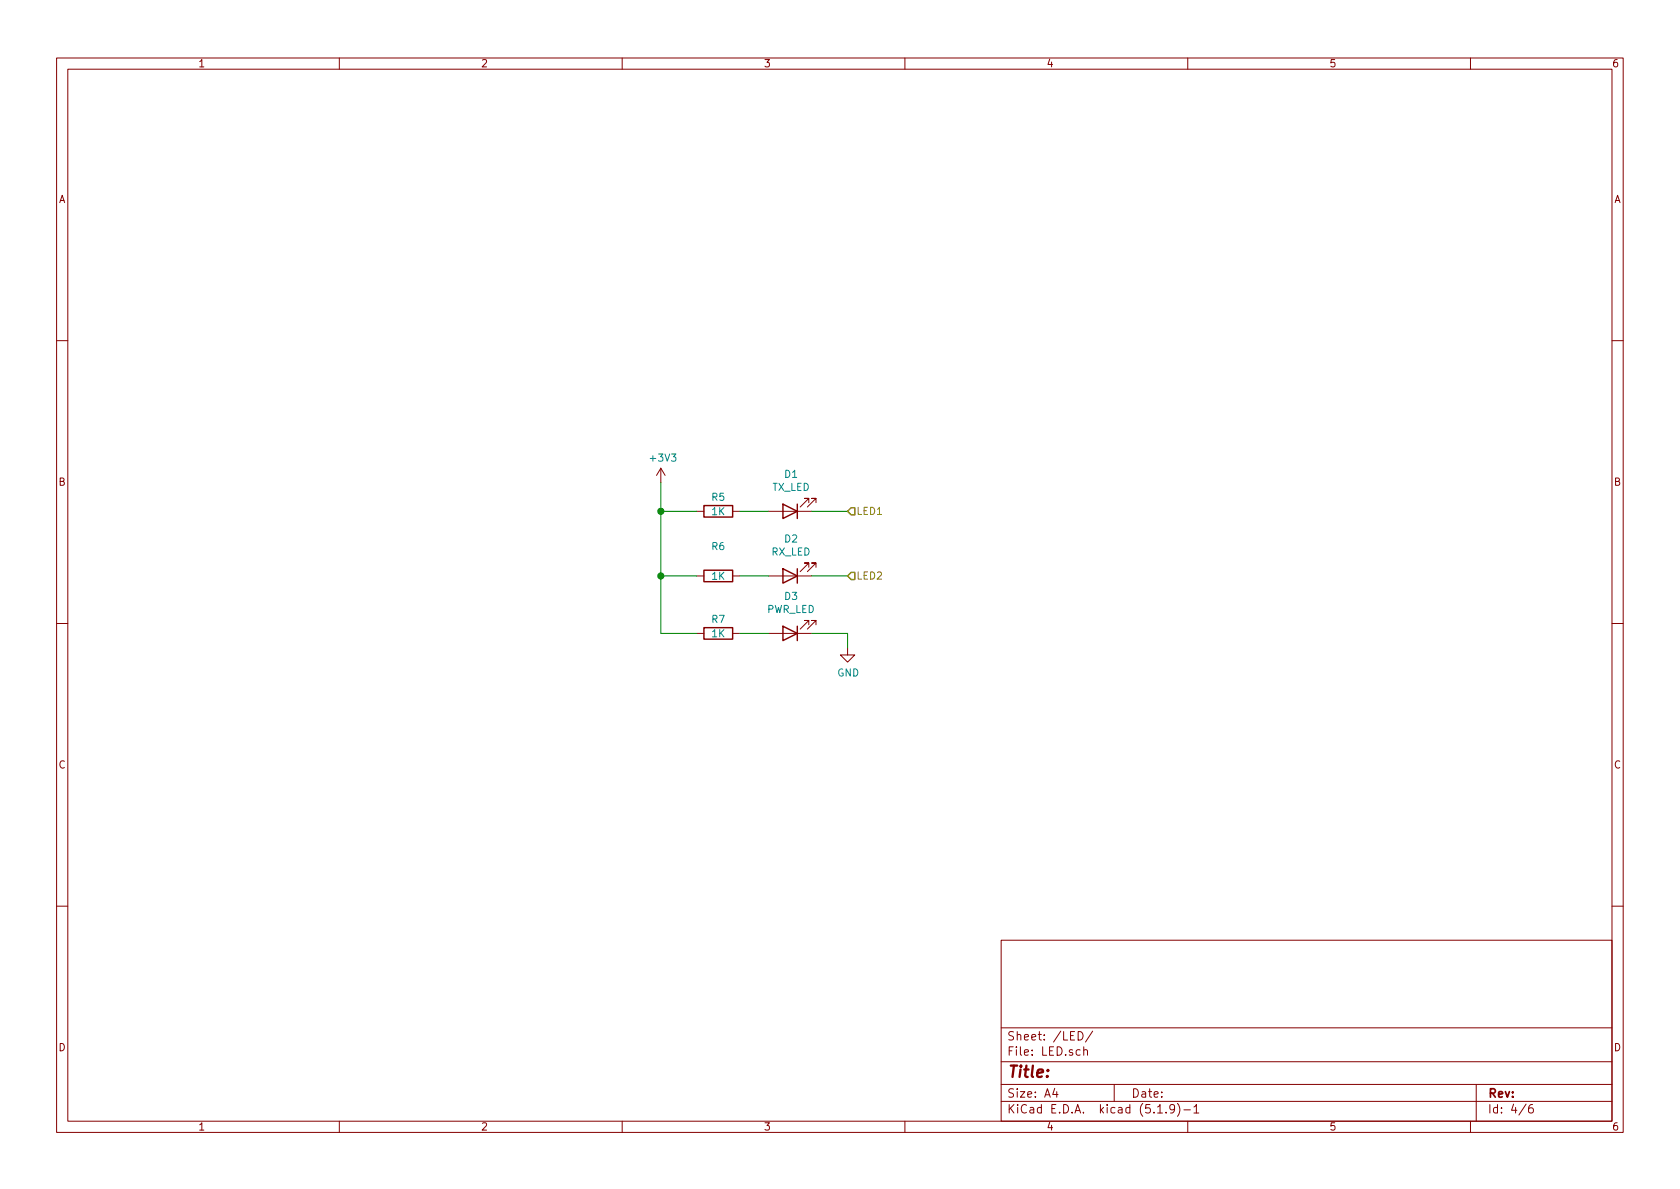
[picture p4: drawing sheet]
<svg xmlns="http://www.w3.org/2000/svg" width="297mm" height="210mm" viewBox="0 0 297 210" stroke-linecap="round" stroke-linejoin="round" font-family="sans-serif">
<g fill="none" stroke="#840000" stroke-width=".18">
<path d="M10 10.3h277v189.9h-277zM12 12.2h273v186.1h-273zM60 10.3v1.9M110 10.3v1.9M160 10.3v1.9M210 10.3v1.9M260 10.3v1.9M10 60.2h2M285 60.2h2M116.8 82.8l-.7 1.3M116.8 82.8v2.5M116.8 82.8l.8 1.3"/>
<path d="M123.2 90.4h1.3M129.5 90.4h1.3M135.9 90.4h7.6M143 88.9v-.8h-.8h.8l-1.5 1.6M144.3 88.9v-.8h-.8h.8l-1.6 1.6M10 110.3h2M123.2 101.8h1.3M123.2 112h1.3M129.5 101.8h1.3M129.5 112h1.3M135.9 101.8h7.6M135.9 112h7.6"/>
<path d="M143 100.3v-.7h-.8h.8l-1.5 1.5M143 110.5v-.8h-.8h.8l-1.5 1.5M144.3 100.3v-.7h-.8h.8l-1.6 1.5M144.3 110.5v-.8h-.8h.8l-1.6 1.5M149.9 114.5v1.3h1.2l-1.2 1.3-1.3-1.3h1.3M285 110.3h2M10 160.2h2M177 166.3h108v32h-108zM285 160.2h2M60 198.3v1.9M110 198.3v1.9M160 198.3v1.9"/>
<path d="M177 194.8h108M177 191.8h108M177 187.8h108M177 181.8h108M186.5 192.5l-.4 1h1M186.8 193v1M190.6 182.4a.76 .76 0 0 1 .9 .8 .76 .76 0 0 1-.9 .7zM191.6 185.7h.1a.37 .37 0 0 1 .6 .1v.8M191.6 185.1v1.5M193.2 182.3l-1.3 2M197 191.8v3M204.7 196.8h.8"/>
<path d="M206.2 196.7v.1M207.7 196l-.1 .1a.48 .48 0 0 1-.6 .1l-.2-.2 .2-.6a.48 .48 0 0 1 .6 .1 1.27 1.27 0 0 1-.2 1.2l-.4 .1M208.2 195.1a1.71 1.71 0 0 1 0 2.3M209.3 196.3h1.2M210 198.3v1.9M211.1 195.8l.4-.5v1.5M211.1 196.8h.9M260 198.3v1.9M261 191.8v6.5M269.8 195.2l-1.2 2M271 195.3a.62 .62 0 0 0-.7 .7v.7l.3 .1 .4-.1 .1-.5-.1-.2-.4-.1-.3 .3"/>
</g>
<path d="M124.5 89.4h5v2h-5zM138.4 89.1l2.6 1.3-2.6 1.3zM141 89.1v2.6M124.5 111h5v2h-5zM124.5 100.8h5v2.1h-5zM138.4 100.6l2.6 1.2-2.6 1.3zM138.4 110.7l2.6 1.3-2.6 1.3zM141 100.6v2.5M141 110.7v2.6" fill="none" stroke="#840000" stroke-width=".25"/>
<path d="M116.8 85.3v26.7h6.4M116.8 90.4h6.4M130.8 90.4h5.1M143.5 90.4h6.4M116.8 101.8h6.4M130.8 101.8h5.1M130.8 112h5.1M143.5 101.8h6.4M143.5 112h6.4v2.5" fill="none" stroke="#008400" stroke-width=".18"/>
<path d="M150.5 89.8h.6v1.3h-.6l-.6-.7zM150.5 101.2h.6v1.3h-.6l-.6-.7z" fill="none" stroke="#848400" stroke-width=".25"/>
<g fill="#008400" stroke="#008400" stroke-width=".25">
<circle cx="116.8" cy="90.4" r=".51"/>
<circle cx="116.8" cy="101.8" r=".51"/>
</g>
<text font-size="2.8" fill="#840000" x="178" y="190.5">Title:</text>
<g font-size="2.1" fill="#840000">
<text x="178" y="184">Sheet: /LED/</text>
<text x="178" y="186.7">File: LED.sch</text>
<text x="178" y="196.9">KiCad E.D.A. kicad (5.1.9)-1</text>
<text x="178" y="194.1">Size: A4</text>
<text x="200" y="194.1">Date:</text>
<text x="263" y="194.1">Rev:</text>
<text x="263" y="196.9">Id: 4/6</text>
</g>
<g font-size="1.8" fill="#840000">
<text x="35" y="11.9">1</text>
<text x="85" y="11.9">2</text>
<text x="135" y="11.9">3</text>
<text x="185" y="11.9">4</text>
<text x="235" y="11.9">5</text>
<text x="285" y="11.9">6</text>
<text x="10.4" y="35.9">A</text>
<text x="285.4" y="35.9">A</text>
<text x="10.4" y="85.9">B</text>
<text x="285.4" y="85.9">B</text>
<text x="10.4" y="135.9">C</text>
<text x="285.4" y="135.9">C</text>
<text x="10.4" y="185.9">D</text>
<text x="285.4" y="185.9">D</text>
<text x="35" y="199.9">1</text>
<text x="85" y="199.9">2</text>
<text x="135" y="199.9">3</text>
<text x="185" y="199.9">4</text>
<text x="235" y="199.9">5</text>
<text x="285" y="199.9">6</text>
</g>
<g font-size="1.8" fill="#008484">
<text x="115.1" y="81.6">+3V3</text>
<text x="125.9" y="88.6">R5</text>
<text x="136.5" y="86.8">TX_LED</text>
<text x="138.8" y="84.5">D1</text>
<text x="125.9" y="91.1">1K</text>
<text x="138.8" y="95.9">D2</text>
<text x="125.9" y="97.3">R6</text>
<text x="136.4" y="98.2">RX_LED</text>
<text x="125.9" y="102.5">1K</text>
<text x="138.8" y="106.1">D3</text>
<text x="125.9" y="110.2">R7</text>
<text x="125.9" y="112.7">1K</text>
<text x="135.5" y="108.4">PWR_LED</text>
<text x="148" y="119.6">GND</text>
</g>
<g font-size="1.8" fill="#848400">
<text x="151.4" y="91.1">LED1</text>
<text x="151.4" y="102.5">LED2</text>
</g>
</svg>
